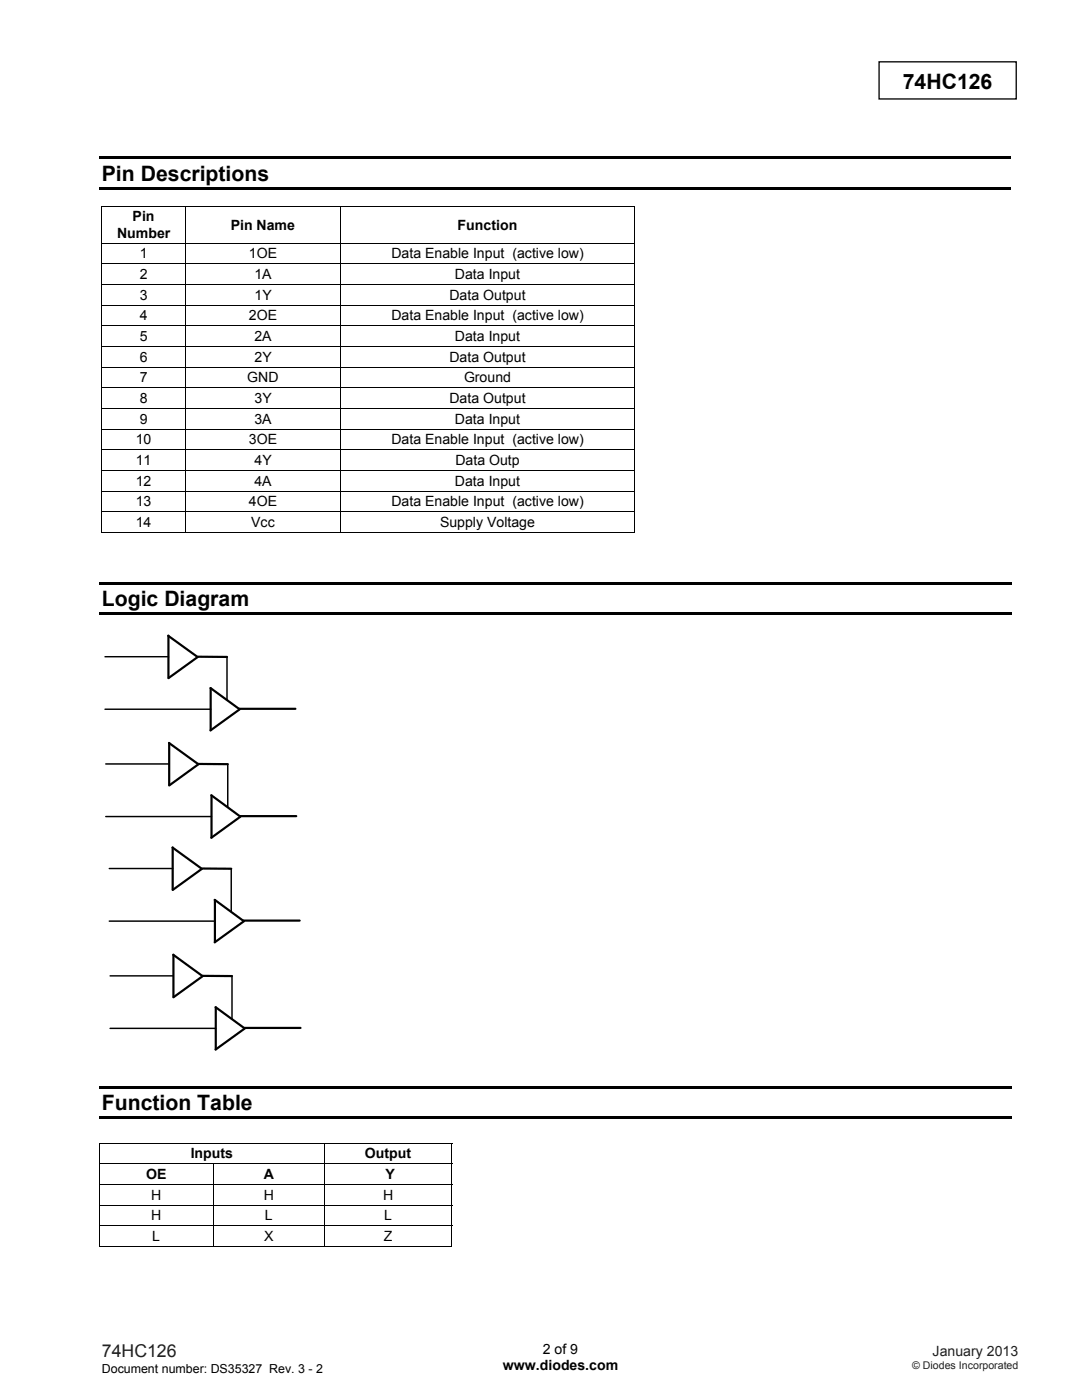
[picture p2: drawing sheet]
<svg xmlns="http://www.w3.org/2000/svg" width="216mm" height="279mm" viewBox="0 0 216 279" stroke-linecap="round" stroke-linejoin="round" font-family="sans-serif">
<path d="M175.4 12.3h27.4v7.4h-27.4z" fill="none" stroke="#000" stroke-width=".26"/>
<path d="M19.8 31.2h181.9v.5h-181.9zM19.8 37.3h181.9v.5h-181.9zM20.2 41.1h.2v.1h-.2zM126.6 41.1h.2v.1h-.2zM19.8 116.1h182v.5h-182zM126.6 106.2h.2v.2h-.2zM19.8 122.2h182v.6h-182zM19.8 216.7h182v.6h-182zM19.7 228h.2v.2h-.2zM19.8 222.8h182v.6h-182zM90.1 228h.2v.2h-.2zM90.1 248.7h.2v.1h-.2z" fill="#000"/>
<g fill="none" stroke="#000" stroke-width=".2">
<path d="M20.2 41.1h106.6M20.2 48.5h106.6M20.2 52.6h106.6M20.2 56.8h106.6M20.3 41.2v7.2M20.3 48.6v4M20.3 52.7v4M20.3 56.9v3.9M37 41.2v7.2M37 48.6v4M37 52.7v4M37 56.9v3.9"/>
<path d="M67.9 41.2v7.2M67.9 48.6v4M67.9 52.7v4M67.9 56.9v3.9M126.7 41.2v7.2M126.7 48.6v4M126.7 52.7v4M126.7 56.9v3.9M20.2 60.9h106.6M20.2 65h106.6M20.2 69.2h106.6M20.2 73.3h106.6"/>
<path d="M20.2 77.4h106.6M20.3 61v3.9M20.3 65.1v4M20.3 69.2v4M20.3 73.4v3.9M20.3 77.5v3.9M37 61v3.9M37 65.1v4M37 69.2v4M37 73.4v3.9M37 77.5v3.9M67.9 61v3.9"/>
<path d="M67.9 65.1v4M67.9 69.2v4M67.9 73.4v3.9M67.9 77.5v3.9M126.7 61v3.9M126.7 65.1v4M126.7 69.2v4M126.7 73.4v3.9M126.7 77.5v3.9M20.2 81.5h106.6M20.2 85.7h106.6M20.2 89.8h106.6"/>
<path d="M20.2 93.9h106.6M20.2 98h106.6M20.3 81.6v4M20.3 85.7v4M20.3 89.9v3.9M20.3 94v4M20.3 98.1v4M37 81.6v4M37 85.7v4M37 89.9v3.9M37 94v4M37 98.1v4"/>
<path d="M67.9 81.6v4M67.9 85.7v4M67.9 89.9v3.9M67.9 94v4M67.9 98.1v4M126.7 81.6v4M126.7 85.7v4M126.7 89.9v3.9M126.7 94v4M126.7 98.1v4M20.2 102.2h106.6M20.2 106.3h16.7"/>
<path d="M20.3 102.3v4.1M37 102.3v4.1M37.1 106.3h30.8M67.9 102.3v4.1M68 106.3h58.6M126.7 102.3v4.1M19.7 228.1h70.6M19.7 232.2h70.6M19.7 236.4h70.6M19.8 228.2v4M19.8 232.3v4M19.8 236.5v3.9"/>
<path d="M42.5 232.3v4M42.5 236.5v3.9M64.8 228.2v4M64.8 232.3v4M64.8 236.5v3.9M90.2 228.2v4M90.2 232.3v4M90.2 236.5v3.9M19.7 240.5h70.6M19.7 244.6h70.6M19.7 248.8h22.8M19.8 240.6v3.9"/>
<path d="M19.8 244.7v4.1M42.5 240.6v3.9M42.5 244.7v4.1M42.6 248.8h22.1M64.8 240.6v3.9M64.8 244.7v4.1M64.9 248.8h25.2M90.2 240.6v3.9M90.2 244.7v4.1"/>
</g>
<g fill="none" stroke="#000" stroke-width=".44">
<path d="M33.5 126.9l5.9 4.2M33.6 126.9v8.4M39.4 131.1l-5.8 4.2M39.5 131.1h5.8M42 137.3l5.8 4.2M42 137.4v8.3M33.7 148.3l5.9 4.2M33.8 148.3v8.4M39.5 152.5h5.9M39.6 152.5l-5.8 4.3M42.2 158.7l5.7 4.3M42.2 158.8v8.4"/>
<path d="M47.7 141.5h11.2M47.8 141.6l-5.8 4.2M34.4 169.1l5.9 4.3-5.8 4.2M34.5 169.1v8.4M40.4 173.3l5.7 .1M42.8 179.6l5.8 4.2M42.9 179.6v8.4M47.9 162.9h11.2M47.9 163l-5.7 4.2M34.6 190.5l5.8 4.3M34.6 190.5v8.4M40.4 194.8l-5.8 4.2"/>
<path d="M40.4 194.8h5.9M48.6 183.7h11.2M48.6 183.9l-5.8 4.2M43 201l5.8 4.2M43.1 201v8.4M48.7 205.1h11.3M48.8 205.3l-5.8 4.2"/>
</g>
<path d="M21 131.1h12.6M45.3 131.1v8.6M21 141.5h21M21.1 152.5h12.7M45.4 152.5v8.6M21.1 163h21.1M21.8 173.3h12.7M46.1 173.4v8.5M21.8 183.8h21.1M22 194.8h12.6M46.3 194.8v8.5M22 205.2h21.1" fill="none" stroke="#000" stroke-width=".29"/>
<g font-size="4.2">
<text x="180.1" y="17.7">74HC126</text>
<text x="20.3" y="36">Pin Descriptions</text>
<text x="20.3" y="121">Logic Diagram</text>
<text x="20.3" y="221.6">Function Table</text>
</g>
<text font-size="3.5" fill="#231f20" x="20.3" y="270.9">74HC126</text>
<g font-size="2.8">
<text x="23.3" y="47.4">Number</text>
<text x="26.5" y="44.2">Pin</text>
<text x="46" y="45.8">Pin Name</text>
<text x="91.3" y="45.8">Function</text>
<text x="27.9" y="51.6">1</text>
<text x="49.7" y="51.6">1OE</text>
<text x="78.1" y="51.6">Data Enable Input (active low)</text>
<text x="27.9" y="55.7">2</text>
<text x="27.9" y="59.8">3</text>
<text x="50.8" y="55.7">1A</text>
<text x="50.8" y="59.8">1Y</text>
<text x="89.7" y="59.8">Data Output</text>
<text x="90.8" y="55.7">Data Input</text>
<text x="27.9" y="63.9">4</text>
<text x="49.7" y="63.9">2OE</text>
<text x="78.1" y="63.9">Data Enable Input (active low)</text>
<text x="27.9" y="68.1">5</text>
<text x="50.8" y="68.1">2A</text>
<text x="90.8" y="68.1">Data Input</text>
<text x="27.9" y="72.2">6</text>
<text x="27.9" y="76.3">7</text>
<text x="49.3" y="76.3">GND</text>
<text x="50.8" y="72.2">2Y</text>
<text x="89.7" y="72.2">Data Output</text>
<text x="92.6" y="76.3">Ground</text>
<text x="27.9" y="80.4">8</text>
<text x="50.8" y="80.4">3Y</text>
<text x="89.7" y="80.4">Data Output</text>
<text x="27.1" y="88.7">10</text>
<text x="27.9" y="84.6">9</text>
<text x="49.7" y="88.7">3OE</text>
<text x="50.8" y="84.6">3A</text>
<text x="78.1" y="88.7">Data Enable Input (active low)</text>
<text x="90.8" y="84.6">Data Input</text>
<text x="27.1" y="92.8">11</text>
<text x="50.8" y="92.8">4Y</text>
<text x="90.9" y="92.8">Data Outp</text>
<text x="27.1" y="96.9">12</text>
<text x="27.1" y="101.1">13</text>
<text x="49.7" y="101.1">4OE</text>
<text x="50.8" y="96.9">4A</text>
<text x="78.1" y="101.1">Data Enable Input (active low)</text>
<text x="90.8" y="96.9">Data Input</text>
<text x="27.1" y="105.2">14</text>
<text x="50.1" y="105.2">Vcc</text>
<text x="87.8" y="105.2">Supply Voltage</text>
<text x="38.1" y="231.1">Inputs</text>
<text x="72.8" y="231.1">Output</text>
<text x="29.1" y="235.3">OE</text>
<text x="30.2" y="239.4">H</text>
<text x="52.6" y="239.4">H</text>
<text x="52.6" y="235.3">A</text>
<text x="76.4" y="239.4">H</text>
<text x="76.9" y="235.3">Y</text>
<text x="30.2" y="243.5">H</text>
<text x="52.9" y="243.5">L</text>
<text x="76.7" y="243.5">L</text>
<text x="30.4" y="247.6">L</text>
<text x="52.7" y="247.6">X</text>
<text x="76.6" y="247.6">Z</text>
<text x="100.3" y="273.5">www.diodes.com</text>
<text x="108.3" y="270.2">2 of 9</text>
</g>
<text font-size="2.8" fill="#231f20" x="186.1" y="270.6">January 2013</text>
<text font-size="2.5" x="20.3" y="274">Document number: DS35327 Rev. 3 - 2</text>
<text font-size="2.1" fill="#231f20" x="182" y="273.2">© Diodes Incorporated</text>
</svg>
